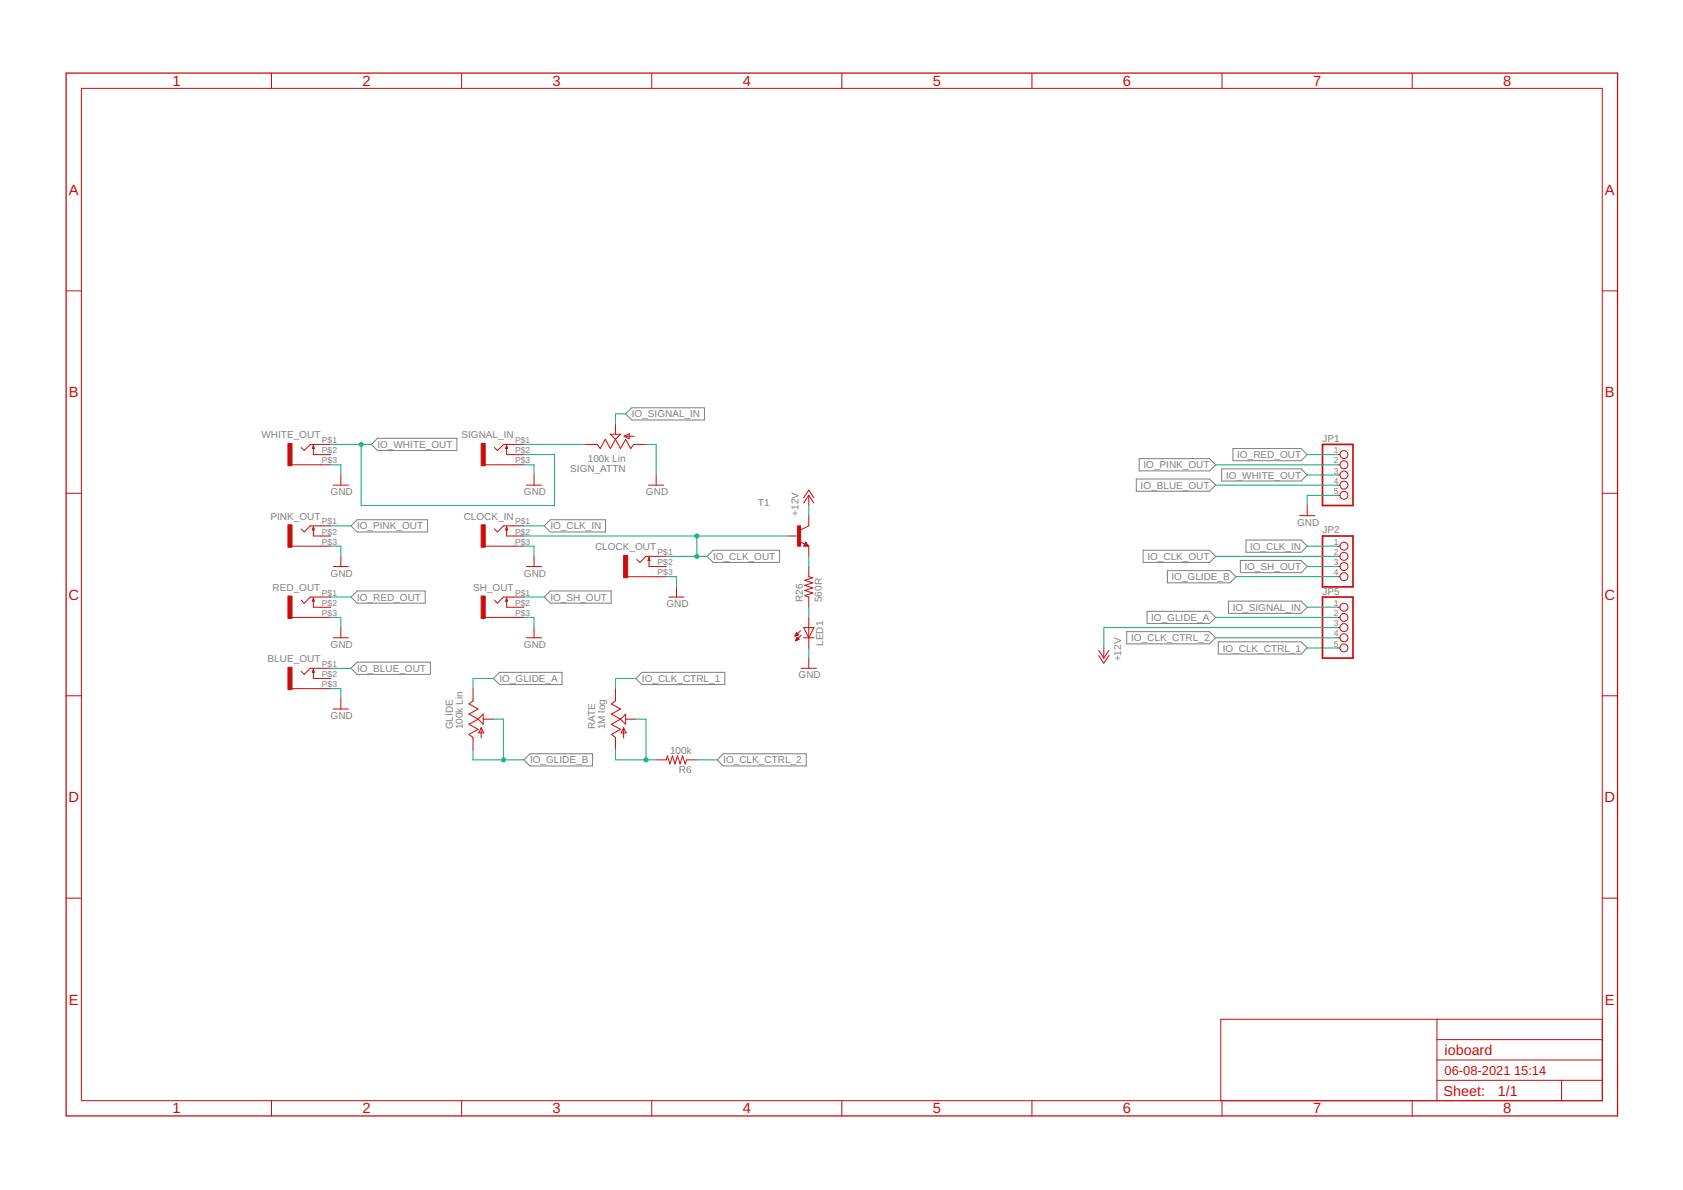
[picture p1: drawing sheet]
<svg xmlns="http://www.w3.org/2000/svg" width="420mm" height="297mm" viewBox="0 0 420 297" stroke-linecap="round" stroke-linejoin="round" font-family="sans-serif">
<g fill="none" stroke="#808080" stroke-width=".25">
<path d="M92.7 110.9l1.5-1.5h19.9v3.1h-19.9zM156.2 103.3l1.5-1.5h18.2v3h-18.2zM283.7 119.6h18.3l1.5 1.5-1.5 1.5h-18.3zM284.4 114.5h17.6l1.5 1.5-1.5 1.5h-17.6zM305 117h19.8l1.5 1.6-1.5 1.5h-19.8zM307.8 112h17l1.5 1.5-1.5 1.5h-17zM89.2 129.7h17.5v3.1h-17.5l-1.6-1.5zM137.4 129.7h13.8v3.1h-13.8l-1.5-1.5zM178 137.4h16.6v3h-16.6l-1.5-1.5zM285.4 137.4h16.6l1.5 1.5-1.5 1.5h-16.6zM309.6 139.9h15.2l1.5 1.5-1.5 1.5h-15.2zM311.1 134.8h13.7l1.5 1.5-1.5 1.6h-13.7z"/>
<path d="M89.2 147.5h17v3.1h-17l-1.6-1.6zM137.4 147.5h15.2v3.1h-15.2l-1.5-1.6zM281.3 157.7h20.7l1.5 1.5-1.5 1.5h-20.7zM286.4 152.6h15.6l1.5 1.5-1.5 1.5h-15.6zM291.4 142.4h15.6l1.6 1.6-1.6 1.5h-15.6zM306.7 150.1h18.1l1.5 1.5-1.5 1.5h-18.1zM89.2 165.3h18.2v3h-18.2l-1.6-1.5zM124.7 167.8h15.6v3.1h-15.6l-1.5-1.5zM160.3 167.8h20.7v3.1h-20.7l-1.6-1.5zM304.1 160.2h20.7l1.5 1.5-1.5 1.6h-20.7zM132.3 188.2h15.6v3h-15.6l-1.5-1.5zM180.6 188.2h20.7v3h-20.7l-1.6-1.5z"/>
</g>
<g fill="none" stroke="#c90d0c" stroke-width=".25">
<path d="M67.8 18.2v3.9M115.2 18.2v3.9M162.7 18.2v3.9M210.2 18.2v3.9M257.6 18.2v3.9M305.1 18.2v3.9M352.6 18.2v3.9M20.3 22.1h379.7v252.6h-379.7zM16.5 72.6h3.8M400 72.6h3.8M72.9 116h9.6M78.2 111.2v2.3h4.3"/>
<path d="M78.2 111.2l.3 .8h-.5zM82.5 110.9h-5l-1.6 1.6-.7-.8M85.1 118.6v2.5M121.1 116h9.7M126.5 111.2v2.3h4.3M126.5 111.2l.2 .8h-.5zM130.8 110.9h-5.1l-1.5 1.6-.8-.8M133.3 118.6v2.5M152.4 108.4h2.5l-1.3 1.3zM153.6 109.7l-1.2 2.3-1.3-2.3-1.3 2.3-.7-1.1h-3.1M153.6 109.7l1.3 2.3 1.3-2.3 1.3 2.3 .7-1.1h3.1M153.6 105.9v2.5"/>
<path d="M155.8 108.9h2.5M155.8 108.9l1.3-.6v1.2zM163.8 118.6v2.5M334 113.5h.5M334 116h.5M334 118.6h.5M16.5 123.1h3.8M72.9 136.3h9.6M78.2 131.5v2.3h4.3M78.2 131.5l.3 .8h-.5zM82.5 131.3h-5l-1.6 1.5-.7-.8M83.2 121.1h3.8"/>
<path d="M85.1 138.9v2.5M121.1 136.3h9.7M126.5 131.5v2.3h4.3M126.5 131.5l.2 .8h-.5zM130.8 131.3h-5.1l-1.5 1.5-.8-.8M131.4 121.1h3.8M133.3 138.9v2.5M161.9 121.1h3.8M162 139.1v2.3h4.3M162 139.1l.3 .8h-.5zM166.3 138.9h-5l-1.6 1.5-.7-.8M196.8 133.8h2.6"/>
<path d="M199.7 135.2l1.2 .6M200.6 124.3l1.3-1.9 1.3 1.9M201.1 135.3l.8 1h-1.3zM201.1 135.8l.2 .3h-.4l.2-.5 .6 .6h-.8M201.9 128.7v2.6l-2 1M201.9 123.6v2.6M201.9 136.3v2.6M201.9 123.6l1.3 1.9M201.9 123.6l-1.3 1.9M324.4 128.7h3.9M326.3 126.2v2.5M334 136.3h.5"/>
<path d="M334 121.1h.5M334 123.6h.5M334 138.9h.5M400 123.1h3.8M72.9 154.1h9.6M78.2 149.3v2.3h4.3M78.2 149.3l.3 .8h-.5zM82.5 149h-5l-1.6 1.6-.7-.8M83.2 141.4h3.8M83.2 159.2h3.8M85.1 156.7v2.5M121.1 154.1h9.7"/>
<path d="M126.5 149.3v2.3h4.3M126.5 149.3l.2 .8h-.5zM130.8 149h-5.1l-1.5 1.6-.8-.8M131.4 141.4h3.8M131.4 159.2h3.8M133.3 156.7v2.5M156.7 144h9.6M167 149h3.8M168.9 146.5v2.5M198.5 158.8h.1M198.5 158.6h.4M198.6 158.5h.5"/>
<path d="M198.6 158.4h.7M198.6 159.9h.2M198.7 159.7h.4M198.7 158.3h.5M198.8 158.2h.3M198.8 159.6h.6M198.8 158.1h.2M198.8 159.5h.6M198.9 159.4h.4M198.9 159.3h.3M199 159.1h.1M199 159.1l.5 .5-.9 .4z"/>
<path d="M199.4 158.4l-.5-.5-.4 .9M199.4 158.4l-.9 .4M199.9 157.4l-1.4 1.4M200 158.6l-1.4 1.4M200.6 159.2h2.6M200.6 156.7h2.6l-1.3 2.5zM201.9 141.4v2.6l1 .2-2 .6 2 .7-2 .6 2 .6-2 .7 2 .6-2 .7 1 .3v2.6M201.9 154.1v7.6M334 151.6h.5M334 154.1h.5M334 141.4h.5M334 159.2h.5"/>
<path d="M334 156.7h.5M334 144h.5M16.5 173.7h3.8M72.9 171.9h9.6M78.2 167.1v2.3h4.3M78.2 167.1l.3 .7h-.5zM82.5 166.8h-5l-1.6 1.5-.7-.7M83.2 177h3.8M85.1 174.4v2.6M118.1 171.9v3l-1 .8 2.3 1.3-2.3 1.2 2.3 1.3M119.4 179.5l-2.3 1.3 2.3 1.3-2.3 1.2 1 .8v3M120.6 179.5h2.6"/>
<path d="M120.6 178.2v2.6l-1.2-1.3zM153.6 171.9v3l-1 .8 2.3 1.3-2.3 1.2 2.3 1.3M154.9 179.5l-2.3 1.3 2.3 1.3-2.3 1.2 1 .8v3M156.2 178.2v2.6l-1.3-1.3zM156.2 179.5h2.5M200 166.8h3.8M201.9 164.3v2.5M274.3 162.4l1.3 1.9M274.3 163.6l1.3 1.9 1.2-1.9M275.6 161.7v2.6M276.8 162.4l-1.2 1.9M334 161.7h.5"/>
<path d="M400 173.7h3.8M120.1 181.7l.7 1.2h-1.3zM120.1 181.7v2.5M155.7 181.7v2.5M155.7 181.7l.6 1.2h-1.3zM163.8 189.7h2.5l.3-1 .6 2 .7-2 .6 2 .6-2 .7 2 .6-2 .6 2 .4-1h2.6M16.5 224.2h3.8M400 224.2h3.8M358.7 254.4v20.3M358.7 259.5h41.3M400 254.4h-95.2v20.3M67.8 274.7v3.9"/>
<path d="M115.2 274.7v3.9M162.7 274.7v3.9M210.2 274.7v3.9M257.6 274.7v3.9M305.1 274.7v3.9M352.6 274.7v3.9M358.7 269.7h41.3M358.7 264.6h41.3M389.8 269.7v5"/>
<circle cx="335.5" cy="118.6" r=".99"/>
<circle cx="335.5" cy="113.5" r=".99"/>
<circle cx="335.5" cy="116" r=".99"/>
<circle cx="335.5" cy="138.9" r=".99"/>
<circle cx="335.5" cy="121.1" r=".99"/>
<circle cx="335.5" cy="123.6" r=".99"/>
<circle cx="335.5" cy="136.3" r=".99"/>
<circle cx="335.5" cy="156.7" r=".99"/>
<circle cx="335.5" cy="159.2" r=".99"/>
<circle cx="335.5" cy="154.1" r=".99"/>
<circle cx="335.5" cy="151.6" r=".99"/>
<circle cx="335.5" cy="141.4" r=".99"/>
<circle cx="335.5" cy="144" r=".99"/>
<circle cx="335.5" cy="161.7" r=".99"/>
</g>
<path d="M16.5 18.2h387.3v260.4h-387.3z" fill="none" stroke="#c90d0c" stroke-width=".32"/>
<g fill="#c90d0c" stroke="#c90d0c" stroke-width=".25">
<path d="M71.9 110.7h1v5.6h-1z"/>
<path d="M71.9 131h1v5.6h-1z"/>
<path d="M71.9 148.8h1v5.6h-1z"/>
<path d="M71.9 166.6h1v5.5h-1z"/>
<path d="M120.1 110.7h1v5.6h-1z"/>
<path d="M120.1 131h1v5.6h-1z"/>
<path d="M120.1 148.8h1v5.6h-1z"/>
<path d="M199.1 131.3h.8v5h-.8z"/>
<path d="M155.7 138.6h1v5.6h-1z"/>
</g>
<path d="M330.2 110.9h7.6v15.3h-7.6zM330.2 133.8h7.6v12.7h-7.6zM330.2 149h7.6v15.3h-7.6z" fill="none" stroke="#c90d0c" stroke-width=".42"/>
<g fill="none" stroke="#0dab76" stroke-width=".25">
<path d="M82.5 116h2.6v2.6M82.5 110.9h10.2M90.2 110.9v15.3h48.2v-12.7h-7.6M130.8 116h2.5v2.6M130.8 110.9h15.2M156.2 103.3h-2.6v2.6M161.3 110.9h2.5v7.7M303.5 116h30.5M326.3 113.5h7.7M326.3 118.6h7.7M82.5 136.3h2.6v2.6M82.5 131.3h5.1"/>
<path d="M130.8 136.3h2.5v2.6M130.8 131.3h5.1M130.8 133.8h66M166.3 138.9h10.2M174 133.8v5.1M201.9 126.2v2.5M201.9 138.9v2.5M303.5 121.1h30.5M303.5 138.9h30.5M326.3 136.3h7.7M334 123.6h-7.7v2.6M82.5 154.1h2.6v2.6"/>
<path d="M82.5 149h5.1M130.8 154.1h2.5v2.6M130.8 149h5.1M166.3 144h2.6v2.5M201.9 151.6v2.5M303.5 154.1h30.5M303.5 159.2h30.5M308.6 144h25.4M326.3 141.4h7.7M326.3 151.6h7.7M334 156.7h-58.4v5M82.5 171.9h2.6v2.5"/>
<path d="M82.5 166.8h5.1M123.2 169.4h-5.1v2.5M123.2 179.5h2.5v10.2M158.7 169.4h-5.1v2.5M158.7 179.5h2.6v10.2M201.9 161.7v2.6M326.3 161.7h7.7M118.1 187.1v2.6h12.7M153.6 187.1v2.6h10.2M174 189.7h5"/>
</g>
<g fill="#0dab76" stroke="#0dab76" stroke-width=".25">
<circle cx="90.2" cy="110.9" r=".51"/>
<circle cx="174" cy="138.9" r=".51"/>
<circle cx="174" cy="133.8" r=".51"/>
<circle cx="125.7" cy="189.7" r=".51"/>
<circle cx="161.3" cy="189.7" r=".51"/>
</g>
<g font-size="3.7" fill="#c90d0c">
<text x="43" y="21.4">1</text>
<text x="90.5" y="21.4">2</text>
<text x="138" y="21.4">3</text>
<text x="185.4" y="21.4">4</text>
<text x="232.9" y="21.4">5</text>
<text x="280.3" y="21.4">6</text>
<text x="327.8" y="21.4">7</text>
<text x="375.3" y="21.4">8</text>
<text x="17.2" y="48.6">A</text>
<text x="400.7" y="48.6">A</text>
<text x="17.2" y="99.2">B</text>
<text x="400.7" y="99.2">B</text>
<text x="17.1" y="149.7">C</text>
<text x="400.6" y="149.7">C</text>
<text x="17.1" y="200.2">D</text>
<text x="400.6" y="200.2">D</text>
<text x="17.2" y="250.8">E</text>
<text x="400.7" y="250.8">E</text>
<text x="43" y="277.9">1</text>
<text x="90.5" y="277.9">2</text>
<text x="138" y="277.9">3</text>
<text x="185.4" y="277.9">4</text>
<text x="232.9" y="277.9">5</text>
<text x="280.3" y="277.9">6</text>
<text x="327.8" y="277.9">7</text>
<text x="375.3" y="277.9">8</text>
</g>
<g font-size="3.6" fill="#c90d0c">
<text x="360.6" y="263.3">ioboard</text>
<text x="360.4" y="273.6">Sheet:</text>
<text x="374" y="273.5">1/1</text>
</g>
<g font-size="3.2" fill="#c90d0c">
<text x="360.6" y="268.4">06-08-2021</text>
<text x="378" y="268.4">15:14</text>
</g>
<g font-size="2.5" fill="#808080">
<text x="157.7" y="104.2">IO_SIGNAL_IN</text>
<text x="65.3" y="109.4">WHITE_OUT</text>
<text x="94.2" y="111.8">IO_WHITE_OUT</text>
<text x="115.2" y="109.4">SIGNAL_IN</text>
<text x="330.2" y="110.3">JP1</text>
<text x="142.4" y="117.8">SIGN_ATTN</text>
<text x="146.8" y="115.3">100k Lin</text>
<text x="285.5" y="116.9">IO_PINK_OUT</text>
<text x="306.1" y="119.5">IO_WHITE_OUT</text>
<text x="308.9" y="114.4">IO_RED_OUT</text>
<text x="82.5" y="123.6">GND</text>
<text x="130.8" y="123.6">GND</text>
<text x="161.3" y="123.6">GND</text>
<text x="284.8" y="122">IO_BLUE_OUT</text>
<text x="67.5" y="129.7">PINK_OUT</text>
<text x="115.8" y="129.7">CLOCK_IN</text>
<text x="189.2" y="126.2">T1</text>
<text x="199.4" y="128.7" transform="rotate(-90 199.4 128.7)">+12V</text>
<text x="323.8" y="131.3">GND</text>
<text x="89.1" y="132.1">IO_PINK_OUT</text>
<text x="137.4" y="132.1">IO_CLK_IN</text>
<text x="148.6" y="137.4">CLOCK_OUT</text>
<text x="312.1" y="137.2">IO_CLK_IN</text>
<text x="330.2" y="133.2">JP2</text>
<text x="82.5" y="144">GND</text>
<text x="130.8" y="144">GND</text>
<text x="178" y="139.8">IO_CLK_OUT</text>
<text x="286.4" y="139.8">IO_CLK_OUT</text>
<text x="310.7" y="142.3">IO_SH_OUT</text>
<text x="68.1" y="147.5">RED_OUT</text>
<text x="89.1" y="149.9">IO_RED_OUT</text>
<text x="118.1" y="147.5">SH_OUT</text>
<text x="137.4" y="149.9">IO_SH_OUT</text>
<text x="292.5" y="144.8">IO_GLIDE_B</text>
<text x="330.2" y="148.4">JP5</text>
<text x="166.4" y="151.6">GND</text>
<text x="200.4" y="150.3" transform="rotate(-90 200.4 150.3)">R26</text>
<text x="205.2" y="150.3" transform="rotate(-90 205.2 150.3)">560R</text>
<text x="287.4" y="155">IO_GLIDE_A</text>
<text x="307.7" y="152.5">IO_SIGNAL_IN</text>
<text x="82.5" y="161.7">GND</text>
<text x="130.8" y="161.7">GND</text>
<text x="205.5" y="161.2" transform="rotate(-90 205.5 161.2)">LED1</text>
<text x="282.4" y="160.1">IO_CLK_CTRL_2</text>
<text x="66.8" y="165.3">BLUE_OUT</text>
<text x="89.1" y="167.7">IO_BLUE_OUT</text>
<text x="279.9" y="165.1" transform="rotate(-90 279.9 165.1)">+12V</text>
<text x="305.3" y="162.6">IO_CLK_CTRL_1</text>
<text x="124.7" y="170.2">IO_GLIDE_A</text>
<text x="160.3" y="170.2">IO_CLK_CTRL_1</text>
<text x="199.4" y="169.4">GND</text>
<text x="82.5" y="179.5">GND</text>
<text x="113" y="182.1" transform="rotate(-90 113 182.1)">GLIDE</text>
<text x="115.6" y="182.1" transform="rotate(-90 115.6 182.1)">100k Lin</text>
<text x="148.6" y="182.1" transform="rotate(-90 148.6 182.1)">RATE</text>
<text x="151.1" y="182.1" transform="rotate(-90 151.1 182.1)">1M log</text>
<text x="132.3" y="190.6">IO_GLIDE_B</text>
<text x="167.3" y="188.1">100k</text>
<text x="180.6" y="190.6">IO_CLK_CTRL_2</text>
<text x="169.5" y="192.9">R6</text>
</g>
<g font-size="2.1" fill="#808080">
<text x="80.4" y="110.6">P$1</text>
<text x="80.4" y="113.1">P$2</text>
<text x="128.6" y="110.6">P$1</text>
<text x="128.6" y="113.1">P$2</text>
<text x="333" y="113.1">1</text>
<text x="80.4" y="115.7">P$3</text>
<text x="128.6" y="115.7">P$3</text>
<text x="333" y="115.7">2</text>
<text x="333" y="118.2">3</text>
<text x="333" y="120.7">4</text>
<text x="333" y="123.3">5</text>
<text x="80.4" y="130.9">P$1</text>
<text x="128.6" y="130.9">P$1</text>
<text x="80.4" y="136">P$3</text>
<text x="80.4" y="133.4">P$2</text>
<text x="128.6" y="136">P$3</text>
<text x="128.6" y="133.4">P$2</text>
<text x="333" y="136">1</text>
<text x="164.2" y="143.6">P$3</text>
<text x="164.2" y="138.5">P$1</text>
<text x="164.2" y="141.1">P$2</text>
<text x="333" y="138.5">2</text>
<text x="333" y="141.1">3</text>
<text x="333" y="143.6">4</text>
<text x="80.4" y="148.7">P$1</text>
<text x="128.6" y="148.7">P$1</text>
<text x="80.4" y="153.8">P$3</text>
<text x="80.4" y="151.2">P$2</text>
<text x="128.6" y="153.8">P$3</text>
<text x="128.6" y="151.2">P$2</text>
<text x="333" y="151.2">1</text>
<text x="333" y="153.8">2</text>
<text x="333" y="156.3">3</text>
<text x="333" y="158.8">4</text>
<text x="333" y="161.4">5</text>
<text x="80.4" y="166.5">P$1</text>
<text x="80.4" y="171.5">P$3</text>
<text x="80.4" y="169">P$2</text>
</g>
</svg>
